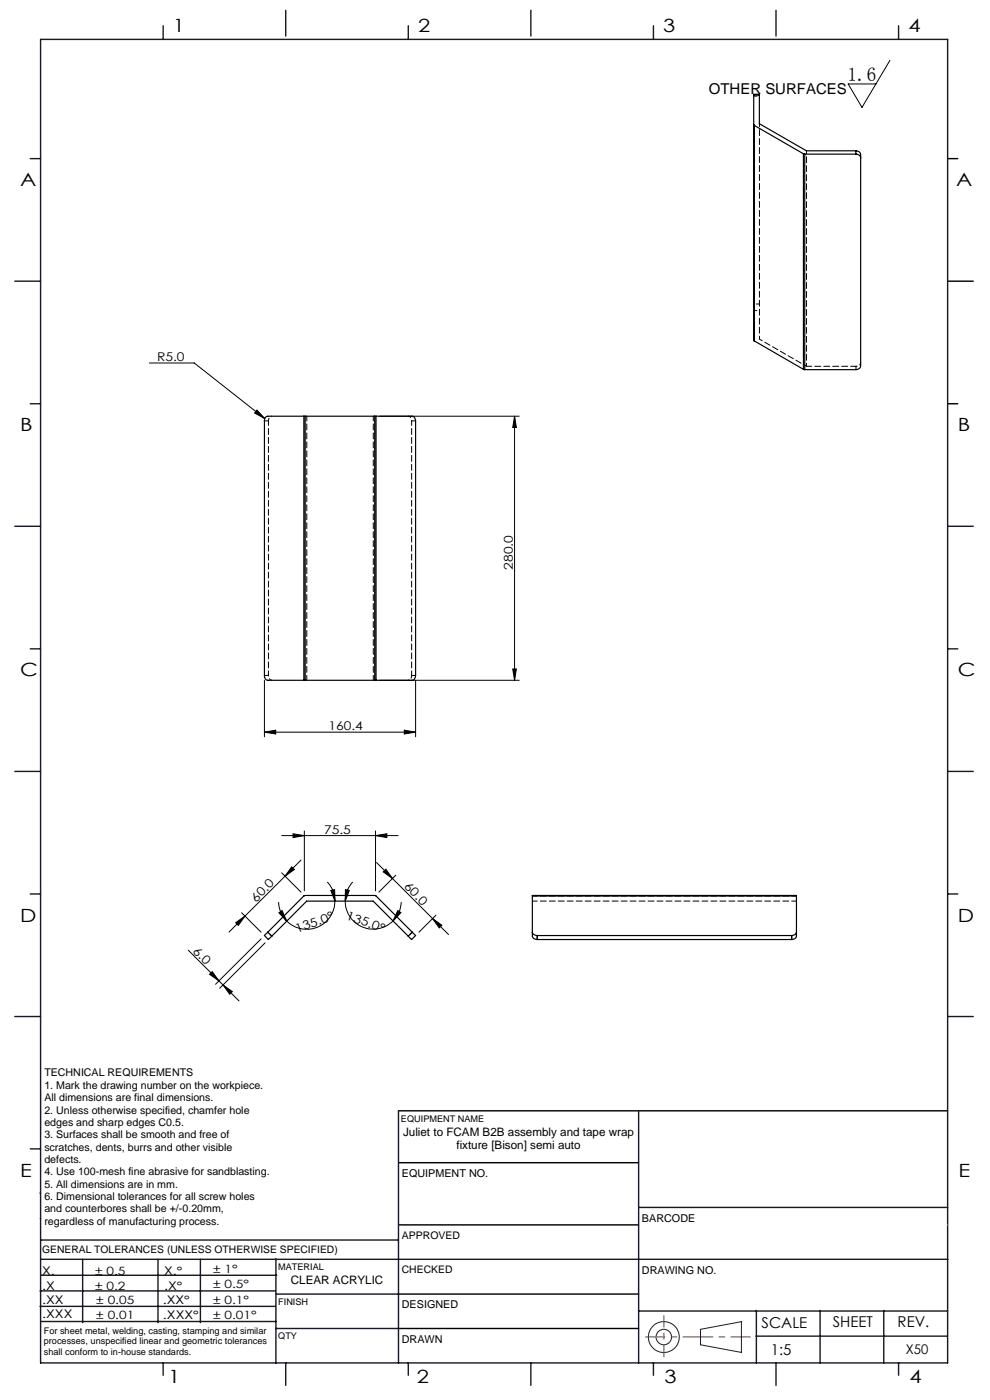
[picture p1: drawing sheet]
<svg xmlns="http://www.w3.org/2000/svg" width="210mm" height="297mm" viewBox="0 0 210 297" stroke-linecap="round" stroke-linejoin="round" font-family="sans-serif">
<g fill="none" stroke="#191924" stroke-width=".21">
<path d="M8.6 231.2v9.4M148.6 282l8.7-1.6v6.5l-8.7-1.6z"/>
<circle cx="140.8" cy="283.7" r="3.3"/>
<circle cx="140.8" cy="283.7" r="1.64"/>
</g>
<path d="M201 33.7h2.2M201 59.7h5.4M201 85.7h2.2M84.5 235.7h116.5M84.6 259.9h50.9M84.6 246.7h50.9M84.6 274.5h50.9M84.5 281.8h51" fill="none" stroke="#000" stroke-width=".3"/>
<path d="M136.9 283.6h22.3" fill="none" stroke="#f00" stroke-width=".21" stroke-dasharray="6.3 1.3 1.3 1.3" stroke-dashoffset="2.2"/>
<path d="M140.8 287.8v-8.7" fill="none" stroke="#f00" stroke-width=".21" stroke-dasharray="6.3 1.3 1.3 1.3" stroke-dashoffset="3.9"/>
<g fill="none" stroke="#191924" stroke-width=".3">
<path d="M8.6 8.4h192.4v280.7h-192.4zM34.6 5.5v2.9M60.6 2.2v5.5M86.6 5.5v2.9M112.6 2.2v5.5M138.6 5.5v2.9M164.6 2.2v5.5M190.6 5.5v2.9M6.4 33.7h2.2M3.1 59.7h5.5M6.4 85.7h2.2M3.1 111.7h5.5"/>
<path d="M201 111.7h5.4M6.4 137.7h2.2M201 137.7h2.2M3.1 163.7h5.5M201 163.7h5.4M6.4 189.6h2.2M201 189.6h2.2M3.1 215.6h5.5M201 215.6h5.4M84.5 235.7v53.4M135.5 235.7v53.4M6.4 243.7h2.2"/>
<path d="M8.5 253.1h.1M8.6 258.5h.1M135.5 256.1h65.5M8.5 277.1h49.9M8.5 273.9h49.9M8.6 267.2h192.4M8.6 263.1h75.9M8.8 270.5h49.9M17.5 267.2v13.4M33.5 267.2v13.4M42.5 267.2v13.4M58.5 267.2v22"/>
<path d="M58.6 274.5h26M135.5 278.1h65.5M160.4 278v11.1M174 278v11.1M187.5 278v11.1M8.8 280.3h49.7M34.6 289.1v2.6M58.5 281.8h26M60.6 289.1v4.8M86.6 289.1v2.6M112.6 289.1v4.8M138.6 289.1v2.6"/>
<path d="M160.4 283.5h40.5M164.6 289.1v4.8M190.6 289.1v2.6"/>
</g>
<path d="M64.7 190l-.2 .1M79.5 190l.3 .1M201 259.9h.1" fill="none" stroke="#c0c0c0" stroke-width=".21"/>
<g fill="none" stroke="#000" stroke-width=".21">
<path d="M188.8 12.8l-6 10-2.9-5h5.9M31.7 77h9.5l15 11.8M54.5 87l1.7 1.8-2.2-1.2zM80.5 88.3h29.6M109.1 88.3l.4 2.4h-.7zM109.1 88.3v56M56.1 155.3l2.4-.4v.8zM56.1 144.3v12M56.1 155.3h32.1M80.5 144.3h29.6M85.8 154.9l2.4 .4-2.4 .4zM88.2 144.3v12"/>
<path d="M108.8 141.9h.7l-.4 2.4zM59.8 177.3h24.7M62.2 176.9l2.4 .4-2.4 .4zM64.6 176.3v12.7M79.7 177.3l2.4-.4v.8zM79.7 176.3v12.7M50 195.8l2-1.5-1.4 2zM51.3 193.6l4.1 4.2M52 194.3l-3.4 3.4M55.4 199.2l-9.7 9.6M59.1 191.4a6 6 0 0 0 1.7 4M59.2 193.6l.6-.4 1 2.2z"/>
<path d="M59.8 185.2l4.1 4.1M60.5 185.9l-8.5 8.4M61.9 183.9l.5 .6-1.9 1.4zM63.9 182.5l-3.4 3.4M69.4 187.1a5.9 5.9 0 0 1 1.6 4.1M70.2 188.9l.8-.2v2.5zM71 191.2a6 6 0 0 1-3.7 5.5 6 6 0 0 1-6.5-1.3M73.2 191.2a5.9 5.9 0 0 0 3.7 5.5 5.9 5.9 0 0 0 6.5-1.3M73.3 188.7l.8 .2-.9 2.3zM74.8 187.1a5.7 5.7 0 0 0-1.6 4.1M79.9 183l15.2 15.3M81.3 185l.5-.6 1.5 2z"/>
<path d="M84 185.7l-3.6 3.6M84.4 193.2l.7 .4-1.7 1.8zM85.1 191.4a5.6 5.6 0 0 1-1.7 4M91.8 194.9l1.9 1.4-.5 .5zM92.5 194.2l-3.6 3.6M39.9 201.6l10.8 10.7M44.5 206.7l.5-.6 1.5 2zM47.3 208.9l2 1.5-.6 .5zM56.2 200l-9.6 9.7"/>
</g>
<g fill="#000">
<path d="M54.5 87l1.7 1.8-2.2-1.2z"/>
<path d="M109.1 88.3l.4 2.4h-.7zM108.8 141.9h.7l-.4 2.4z"/>
<path d="M85.8 154.9l2.4 .4-2.4 .4zM56.1 155.3l2.4-.4v.8z"/>
<path d="M62.2 176.9l2.4 .4-2.4 .4zM79.7 177.3l2.4-.4v.8z"/>
<path d="M61.9 183.9l.5 .6-1.9 1.4zM50 195.8l2-1.5-1.4 2z"/>
<path d="M59.2 193.6l.6-.4 1 2.2zM70.2 188.9l.8-.2v2.5z"/>
<path d="M73.3 188.7l.8 .2-.9 2.3zM84.4 193.2l.7 .4-1.7 1.8z"/>
<path d="M81.3 185l.5-.6 1.5 2zM91.8 194.9l1.9 1.4-.5 .5z"/>
<path d="M47.3 208.9l2 1.5-.6 .5zM44.5 206.7l.5-.6 1.5 2z"/>
</g>
<g fill="none" stroke="#000" stroke-width=".25">
<path d="M159.9 26.4l.1 .2M159.9 20.2l.1 52.1M159.9 20.2v-.2h1.2v.2M159.9 20.2h1.2M160 26.6l10.4 6M160 26.6v45.7M161.1 20.2v6l10 5.8h10.4M170.4 32.6l.3 .1M170.4 32.6v45.7M170.7 32.7v45.7M170.7 32.7h10.8M181.5 32a.92 .92 0 0 1 1.1 .8v44.8a.92 .92 0 0 1-1.1 .8h-10.8"/>
<path d="M181.5 32.7a.92 .92 0 0 1 1.1 .8M181.5 32v.7M160 72.3l10.4 6M170.4 78.3l.3 .1M64.5 88.3h.2M64.5 88.3h-7.7a.88 .88 0 0 0-.7 1v54a.88 .88 0 0 0 .7 1h7.7M64.5 88.3v56M64.7 88.3v56M64.7 88.3h14.8M79.5 88.3h.3M79.5 88.3v56M79.8 88.3h7.7a.96 .96 0 0 1 .7 1v54a.96 .96 0 0 1-.7 1h-7.7"/>
<path d="M79.8 88.3v56M64.5 144.3h.2M64.7 144.3h14.8M79.5 144.3h.3M56.8 197.8l7.9-7.8h15l7.8 7.8M56.8 197.8l-.7 .7 .8 .8 .7-.7M56.8 197.8l.8 .8M57.6 198.6l7.5-7.4h14.1l7.4 7.4M87.5 197.8l.7 .7-.9 .8-.7-.7M87.5 197.8l-.9 .8M112.9 197.8a.96 .96 0 0 0 1 .7M112.9 190.1v8.5a.96 .96 0 0 0 1 .7"/>
<path d="M112.9 190.1h56M113.9 198.5h54M113.9 198.5v.8M113.9 199.3h54M167.9 198.5v.8M168.9 197.8a.89 .89 0 0 1-1 .7M168.9 190.1v8.5a.89 .89 0 0 1-1 .7"/>
</g>
<path d="M159.9 20.4h1.2M159.9 65.9h1.2M161.1 71.9v-45.7M161.1 71.9l10 5.8M161.1 64.5h-1.2M171.1 77.7v-45.7M57.7 198.6l-.9-.9M87.5 197.7l-.9 .9" fill="none" stroke="#000" stroke-width=".21" stroke-dasharray="1.3 .6" stroke-dashoffset=".6"/>
<path d="M181.6 77.7v.7M56.9 143.3v-54M65.1 144.3v-56M79.2 144.3v-56M87.3 143.3v-54M113 191.2h56M113 190.1h56" fill="none" stroke="#000" stroke-width=".21" stroke-dasharray="1.3 .6" stroke-dashoffset=".3"/>
<path d="M56.1 89.3h.8M87.3 89.3h.9M56.9 143.3h-.8M88.2 143.3h-.9M114 199.3v-.9M168 198.4v.9" fill="none" stroke="#000" stroke-width=".21" stroke-dasharray="1.3 .6" stroke-dashoffset=".4"/>
<path d="M182.6 76.9a.92 .92 0 0 1-1 .8M56.9 89.3a.89 .89 0 0 1 .8-1M86.6 88.3a.89 .89 0 0 1 .7 1M57.7 144.3a.89 .89 0 0 1-.8-1M87.3 143.3a.89 .89 0 0 1-.7 1" fill="none" stroke="#000" stroke-width=".21" stroke-dasharray="1.3 .6" stroke-dashoffset=".7"/>
<path d="M171.1 77.7h10.5" fill="none" stroke="#000" stroke-width=".21" stroke-dasharray="1.3 .6" stroke-dashoffset=".1"/>
<text font-size="4.1" x="179.8" y="17.2">1.6</text>
<g font-size="3.9">
<text x="36.7" y="6.9">1</text>
<text x="88.7" y="6.9">2</text>
<text x="140.7" y="6.9">3</text>
<text x="192.7" y="6.9">4</text>
<text x="4.2" y="39.5">A</text>
<text x="202.9" y="39.5">A</text>
<text x="4.2" y="91.5">B</text>
<text x="203.2" y="91.5">B</text>
<text x="4.2" y="143.5">C</text>
<text x="203.2" y="143.5">C</text>
<text x="4.2" y="195.5">D</text>
<text x="203.2" y="195.5">D</text>
<text x="4.2" y="249.6">E</text>
<text x="203.3" y="249.6">E</text>
<text x="35.7" y="293.4">1</text>
<text x="88.4" y="293.4">2</text>
<text x="141" y="293.4">3</text>
<text x="193" y="293.4">4</text>
</g>
<g font-size="3.2">
<text x="150.4" y="20">OTHER SURFACES</text>
<text x="161.6" y="281.7">SCALE</text>
<text x="176.7" y="281.5">SHEET</text>
<text x="190.4" y="281.5">REV.</text>
<text x="163.5" y="287.4">1:5</text>
</g>
<text font-size="2.8" x="192.2" y="287.3">X50</text>
<g font-size="2.6">
<text x="33.3" y="76.6">R5.0</text>
<text x="108.8" y="120.9" transform="rotate(-90 108.8 120.9)">280.0</text>
<text x="69.7" y="154.9">160.4</text>
<text x="68.7" y="176.9">75.5</text>
<text x="54.3" y="191.5" transform="rotate(-45 54.3 191.5)">60.0</text>
<text x="85.6" y="188.2" transform="rotate(45 85.6 188.2)">60.0</text>
<text x="63" y="197.9" transform="rotate(-20 63 197.9)">135.0°</text>
<text x="73.3" y="195" transform="rotate(19 73.3 195)">135.0°</text>
<text x="40.8" y="201.9" transform="rotate(45 40.8 201.9)">6.0</text>
</g>
<g font-size="2.5">
<text x="85.5" y="240.9">Juliet to FCAM B2B assembly and tape wrap</text>
<text x="96.8" y="243.8">fixture [Bison] semi auto</text>
<text x="8.9" y="273.6">.X</text>
<text x="8.9" y="270.4">X.</text>
<text x="34.8" y="273.7">.X°</text>
<text x="34.8" y="270.5">X.°</text>
<text x="61.7" y="272.4">CLEAR ACRYLIC</text>
<text x="9" y="276.7">.XX</text>
<text x="9" y="279.7">.XXX</text>
<text x="34.5" y="276.7">.XX°</text>
<text x="34.6" y="279.8">.XXX°</text>
</g>
<g font-size="2.4">
<text x="45.2" y="270">± 1°</text>
<text x="20.2" y="270.4">± 0.5</text>
<text x="20.2" y="273.7">± 0.2</text>
<text x="45.2" y="273.2">± 0.5°</text>
<text x="20.4" y="279.7">± 0.01</text>
<text x="20.4" y="276.7">± 0.05</text>
<text x="45.2" y="276.7">± 0.1°</text>
<text x="45.2" y="279.7">± 0.01°</text>
</g>
<g font-size="2.3">
<text x="9.4" y="228.4">TECHNICAL REQUIREMENTS</text>
<text x="9.4" y="231">1. Mark the drawing number on the workpiece.</text>
<text x="9.4" y="233.6">All dimensions are final dimensions.</text>
<text x="9.4" y="236.2">2. Unless otherwise specified, chamfer hole</text>
<text x="9.4" y="238.8">edges and sharp edges C0.5.</text>
<text x="9.4" y="241.5">3. Surfaces shall be smooth and free of</text>
<text x="9.4" y="244.1">scratches, dents, burrs and other visible</text>
<text x="9.4" y="246.7">defects.</text>
<text x="9.4" y="249.3">4. Use 100-mesh fine abrasive for sandblasting.</text>
<text x="9.4" y="252">5. All dimensions are in mm.</text>
<text x="85.2" y="249.7">EQUIPMENT NO.</text>
<text x="9.4" y="254.6">6. Dimensional tolerances for all screw holes</text>
<text x="9.4" y="257.2">and counterbores shall be +/-0.20mm,</text>
<text x="9.4" y="259.8">regardless of manufacturing process.</text>
<text x="136.2" y="259.2">BARCODE</text>
<text x="136.2" y="270.2">DRAWING NO.</text>
<text x="85.2" y="277.6">DESIGNED</text>
<text x="85.2" y="284.9">DRAWN</text>
</g>
<g font-size="2.2">
<text x="85.2" y="262.8">APPROVED</text>
<text x="8.9" y="265.9">GENERAL TOLERANCES (UNLESS OTHERWISE SPECIFIED)</text>
<text x="85.2" y="270.1">CHECKED</text>
</g>
<g font-size="1.9">
<text x="85.1" y="238">EQUIPMENT NAME</text>
<text x="59" y="269.5">MATERIAL</text>
<text x="59" y="276.9">FINISH</text>
<text x="9.3" y="282.9">For sheet metal, welding, casting, stamping and similar</text>
<text x="9.3" y="285.2">processes, unspecified linear and geometric tolerances</text>
<text x="9.3" y="287.4">shall conform to in-house standards.</text>
<text x="59" y="284.2">QTY</text>
</g>
</svg>
